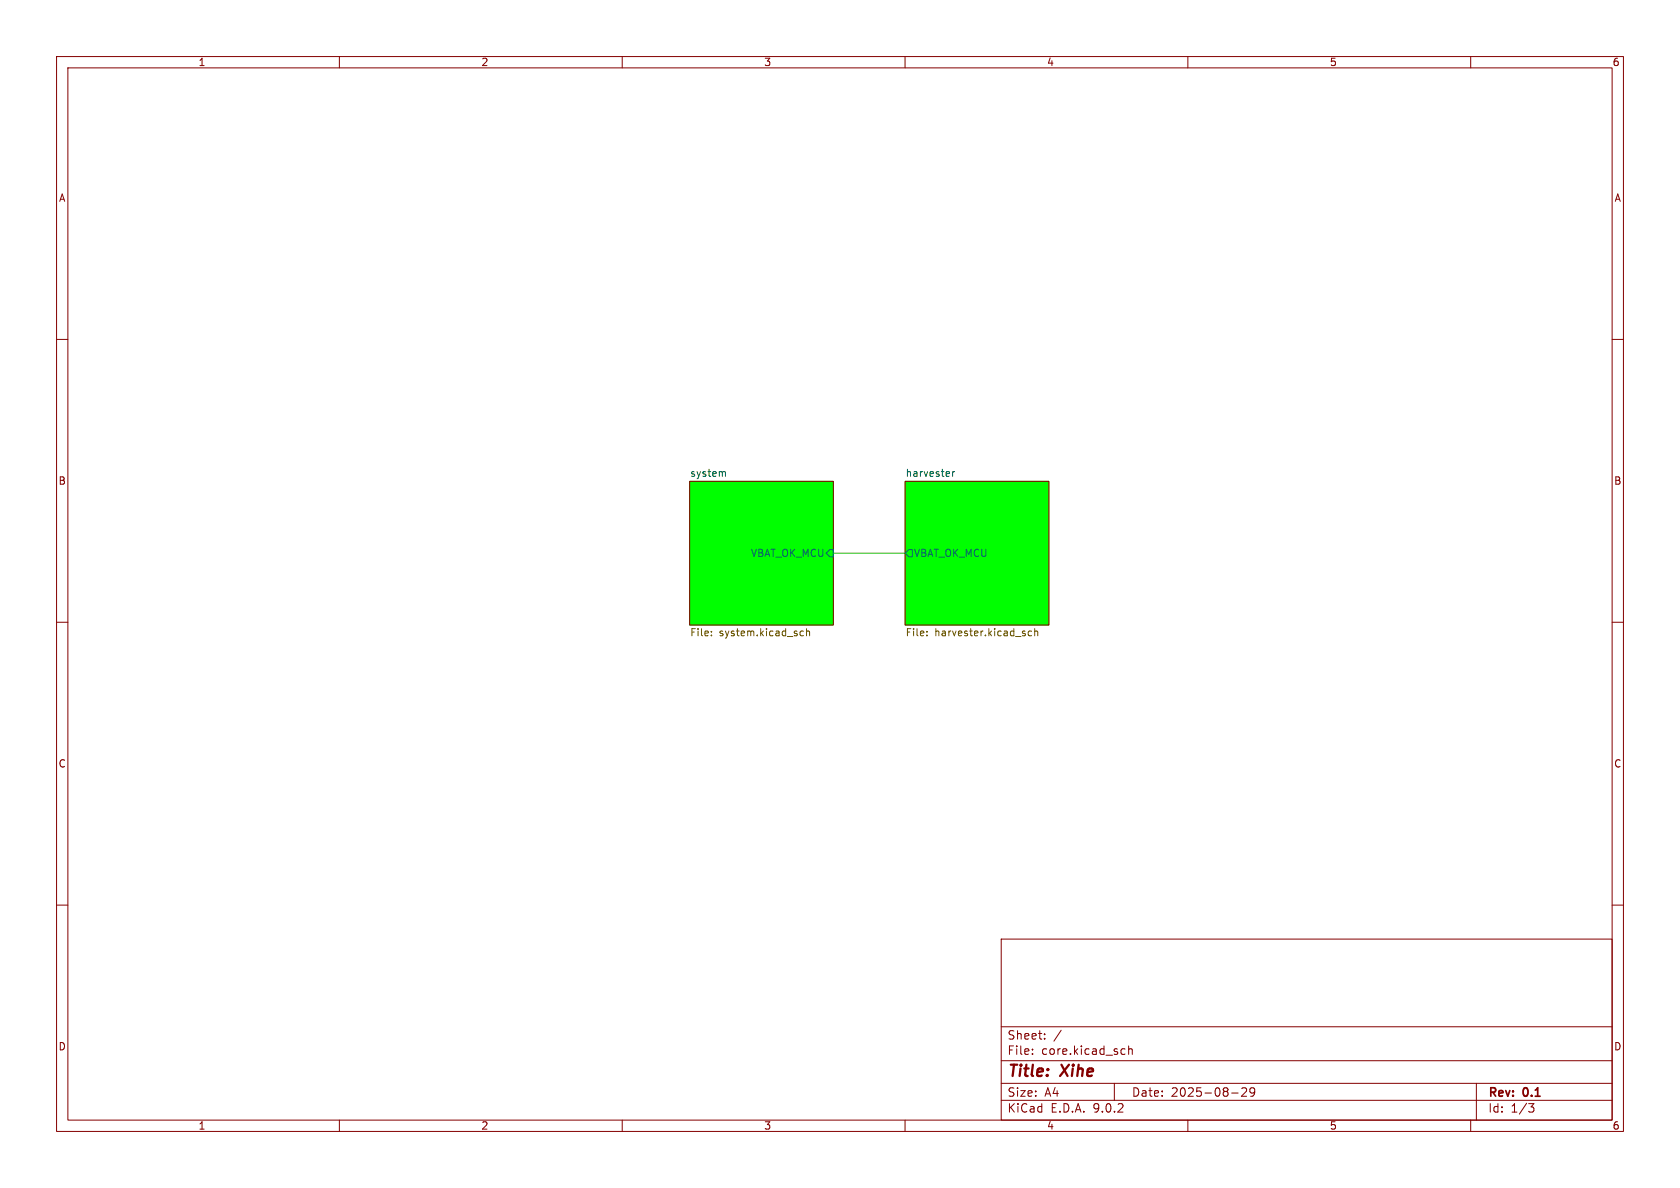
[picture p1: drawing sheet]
<svg xmlns="http://www.w3.org/2000/svg" width="297mm" height="210mm" viewBox="0 0 297 210" stroke-linecap="round" stroke-linejoin="round" font-family="sans-serif">
<g fill="none" stroke="#840000" stroke-width=".18">
<path d="M10 10h277v190h-277zM12 12h273v186h-273zM60 10v2M110 10v2M160 10v2M210 10v2M260 10v2M10 60h2M285 60h2M121.9 85.1h25.4v25.4h-25.4zM160 85.1h25.4v25.4h-25.4zM10 110h2"/>
<path d="M285 110h2M10 160h2M177 166h108v32h-108zM285 160h2M60 198v2M110 198v2M160 198v2M177 194.5h108M177 191.5h108M177 187.5h108M177 181.5h108M182.5 186.3v.1"/>
<path d="M182.5 185.5v.1M184.7 183.6v.1M184.7 182.8v.1M187.6 182.1l-1.3 2M197 191.5v3M198.5 185.4l.4 .1M198.9 186.3l-.4 .1M199.5 185.5l.2-.1 .4 .1 .1 .9M199.5 184.9v1.5M210 198v2M217.7 193.2h1.2M219.5 192.4l.6-.1 .2 .1 .1 .3-.9 1.1h.9"/>
<path d="M221.8 192.9l-.3 .3h-.3l-.2-.3 .1-.5 .4-.1 .2 .1a.99 .99 0 0 1-.3 1.4h-.3M260 198v2M261 191.5v6.5M270.2 195.1h1l-.5 .6 .4 .1 .1 .5-.3 .3h-.4"/>
</g>
<g fill="#0f0" stroke="#0f0" stroke-width=".18">
<path d="M121.9 85.1h25.4v25.4h-25.4z"/>
<path d="M160 85.1h25.4v25.4h-25.4z"/>
</g>
<path d="M127.9 83.4l.3 .1v.7M146.7 97.2h.6v1.2h-.6l-.7-.6zM160.7 97.2h.6v1.2h-.6l-.7-.6zM168.4 83.4v.8M168.8 83.4l-.4 .2" fill="none" stroke="#006464" stroke-width=".18"/>
<path d="M125.8 112.3v.1M125.8 111.6v.1M141.6 112.3h.4M141.6 111.6h.4M142.6 111.7l.2-.1h.3v.8M142.6 111.1v1.3M163.9 112.3v.1M163.9 111.6v.1M182.4 111.6h-.4l-.2 .2 .1 .5h.5M182.9 111.7l.2-.1h.3l.1 .8M182.9 111.1v1.3" fill="none" stroke="#725600" stroke-width=".18"/>
<path d="M147.3 97.8h12.7" fill="none" stroke="#009600" stroke-width=".18"/>
<g font-size="2.8" fill="#840000">
<text x="178" y="190.9">Title:</text>
<text x="187.7" y="190.9">Xihe</text>
</g>
<g font-size="2.1" fill="#840000">
<text x="178" y="184">Sheet:</text>
<text x="178" y="186.7">File:</text>
<text x="184.1" y="186.7">core.kicad_sch</text>
<text x="178" y="196.9">KiCad</text>
<text x="178" y="194.1">Size:</text>
<text x="184.7" y="194.1">A4</text>
<text x="185.7" y="196.9">E.D.A.</text>
<text x="193.3" y="196.9">9.0.2</text>
<text x="200" y="194.1">Date:</text>
<text x="207" y="194.1">2025-08-29</text>
<text x="263" y="194.3">Rev:</text>
<text x="263" y="196.9">Id:</text>
<text x="267.1" y="196.9">1/3</text>
<text x="269.4" y="194.3">0.1</text>
</g>
<g font-size="1.8" fill="#840000">
<text x="35" y="11.9">1</text>
<text x="85" y="11.9">2</text>
<text x="135" y="11.9">3</text>
<text x="185" y="11.9">4</text>
<text x="235" y="11.9">5</text>
<text x="285" y="11.9">6</text>
<text x="10.3" y="35.9">A</text>
<text x="285.3" y="35.9">A</text>
<text x="10.3" y="85.9">B</text>
<text x="285.3" y="85.9">B</text>
<text x="10.3" y="135.9">C</text>
<text x="285.3" y="135.9">C</text>
<text x="10.3" y="185.9">D</text>
<text x="285.3" y="185.9">D</text>
<text x="35" y="199.9">1</text>
<text x="85" y="199.9">2</text>
<text x="135" y="199.9">3</text>
<text x="185" y="199.9">4</text>
<text x="235" y="199.9">5</text>
<text x="285" y="199.9">6</text>
</g>
<g font-size="1.8" fill="#006464">
<text x="121.9" y="84.4">system</text>
<text x="160" y="84.4">harvester</text>
<text x="132.7" y="98.7">VBAT_OK_MCU</text>
<text x="161.5" y="98.7">VBAT_OK_MCU</text>
</g>
<g font-size="1.8" fill="#725600">
<text x="121.9" y="112.8">File:</text>
<text x="127.1" y="112.8">system.kicad_sch</text>
<text x="160" y="112.8">File:</text>
<text x="165.2" y="112.8">harvester.kicad_sch</text>
</g>
</svg>
